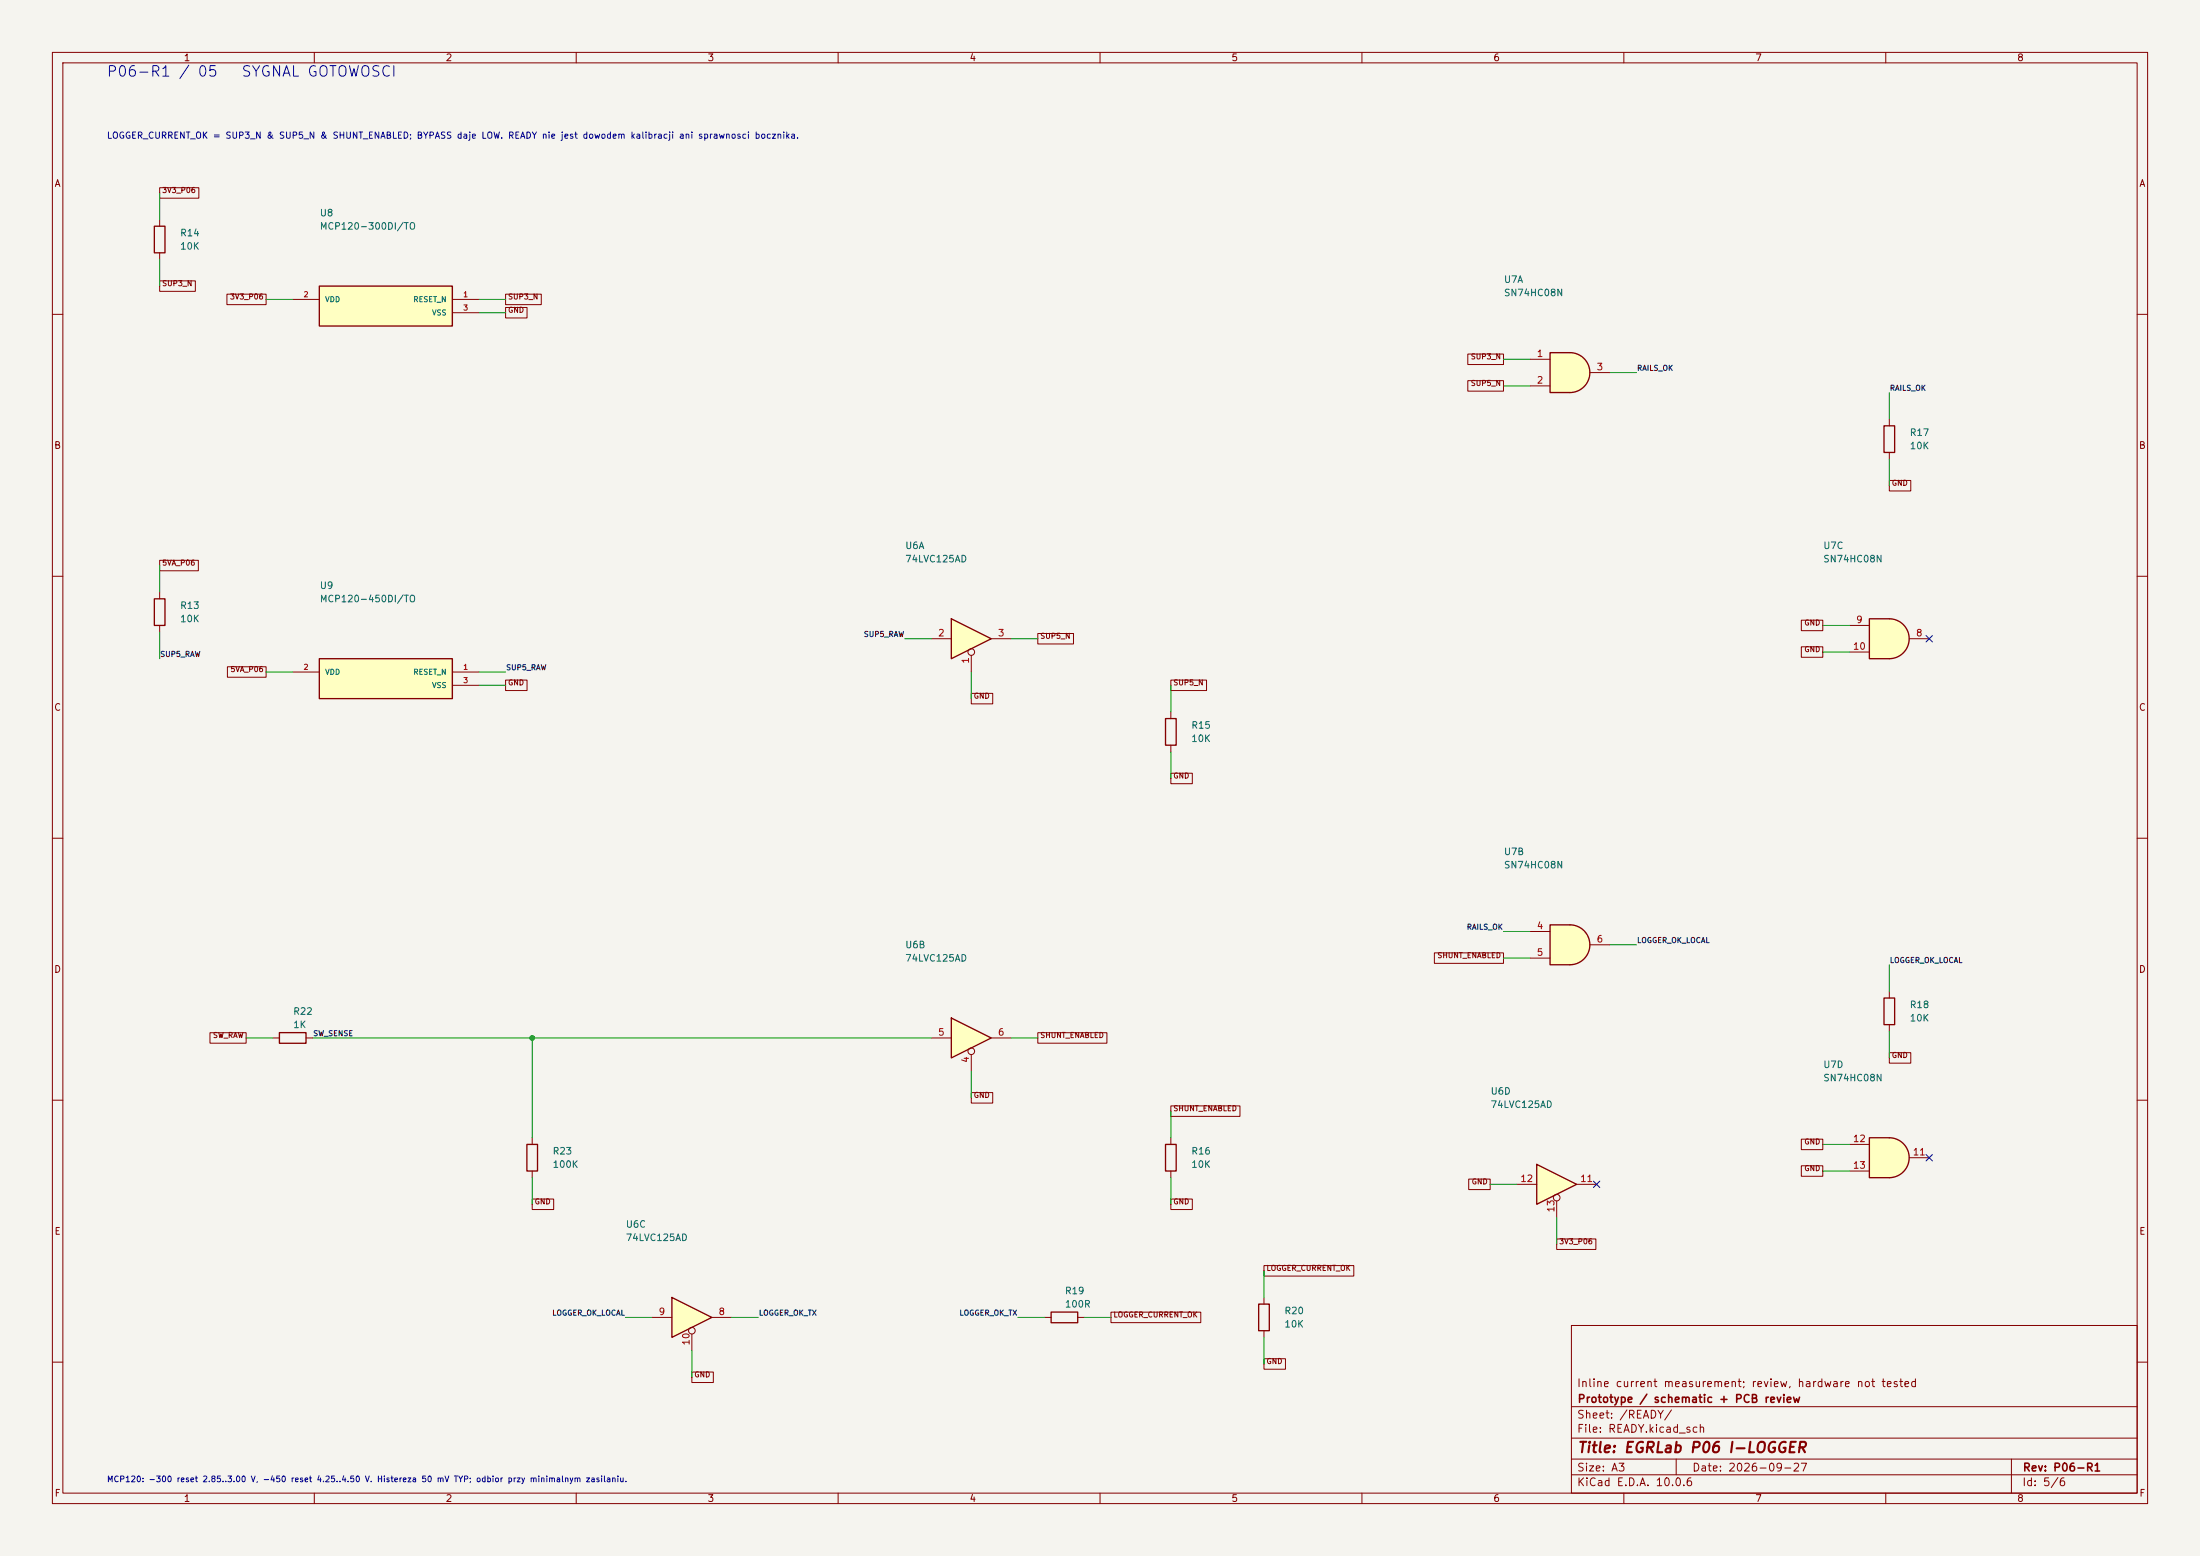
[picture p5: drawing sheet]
(kicad_sch (version 20250114) (generator "eeschema") (paper "A3") (title_block (title "EGRLab P06 I-LOGGER") (date "2026-09-27") (rev "P06-R1") (company "Prototype / schematic + PCB review") (comment 1 "Inline current measurement; review, hardware not tested"))(lib_symbols (symbol "P06:MCP120_D_TO" (pin_names (offset 1.016)) (in_bom yes) (on_board yes) (symbol "MCP120_D_TO_1_1" (rectangle (start -12.7 3.81) (end 12.7 -3.81) (stroke (width .254) (type default)) (fill (type background)))) (symbol "MCP120_D_TO_1_0" (pin power_in line (at -17.78 1.27 0) (length 5.08) (name "VDD" (effects (font (size 1.0 1.0)))) (number "2" (effects (font (size 1 1))))) (pin open_collector line (at 17.78 1.27 180) (length 5.08) (name "RESET_N" (effects (font (size 1.0 1.0)))) (number "1" (effects (font (size 1 1))))) (pin power_in line (at 17.78 -1.27 180) (length 5.08) (name "VSS" (effects (font (size 1.0 1.0)))) (number "3" (effects (font (size 1 1)))))))(symbol "P06:R" (pin_numbers (hide yes)) (pin_names (offset 0)) (exclude_from_sim no) (in_bom yes) (on_board yes) (in_pos_files yes) (duplicate_pin_numbers_are_jumpers no) (symbol "R_0_1" (rectangle (start -1.016 -2.54) (end 1.016 2.54) (stroke (width 0.254) (type default)) (fill (type none)))) (symbol "R_1_1" (pin passive line (at 0 3.81 270) (length 1.27) (name "" (effects (font (size 1.27 1.27)))) (number "1" (effects (font (size 1.27 1.27))))) (pin passive line (at 0 -3.81 90) (length 1.27) (name "" (effects (font (size 1.27 1.27)))) (number "2" (effects (font (size 1.27 1.27)))))) (embedded_fonts no))(symbol "P06:74LVC125AD" (pin_names (offset 1.016)) (exclude_from_sim no) (in_bom yes) (on_board yes) (in_pos_files yes) (duplicate_pin_numbers_are_jumpers no) (symbol "74LVC125AD_1_0" (polyline (pts (xy -3.81 3.81) (xy -3.81 -3.81) (xy 3.81 0) (xy -3.81 3.81)) (stroke (width 0.254) (type default)) (fill (type background))) (pin input inverted (at 0 -6.35 90) (length 4.445) (name "" (effects (font (size 1.27 1.27)))) (number "1" (effects (font (size 1.27 1.27))))) (pin input line (at -7.62 0 0) (length 3.81) (name "" (effects (font (size 1.27 1.27)))) (number "2" (effects (font (size 1.27 1.27))))) (pin tri_state line (at 7.62 0 180) (length 3.81) (name "" (effects (font (size 1.27 1.27)))) (number "3" (effects (font (size 1.27 1.27)))))) (symbol "74LVC125AD_2_0" (polyline (pts (xy -3.81 3.81) (xy -3.81 -3.81) (xy 3.81 0) (xy -3.81 3.81)) (stroke (width 0.254) (type default)) (fill (type background))) (pin input inverted (at 0 -6.35 90) (length 4.445) (name "" (effects (font (size 1.27 1.27)))) (number "4" (effects (font (size 1.27 1.27))))) (pin input line (at -7.62 0 0) (length 3.81) (name "" (effects (font (size 1.27 1.27)))) (number "5" (effects (font (size 1.27 1.27))))) (pin tri_state line (at 7.62 0 180) (length 3.81) (name "" (effects (font (size 1.27 1.27)))) (number "6" (effects (font (size 1.27 1.27)))))) (symbol "74LVC125AD_3_0" (polyline (pts (xy -3.81 3.81) (xy -3.81 -3.81) (xy 3.81 0) (xy -3.81 3.81)) (stroke (width 0.254) (type default)) (fill (type background))) (pin tri_state line (at 7.62 0 180) (length 3.81) (name "" (effects (font (size 1.27 1.27)))) (number "8" (effects (font (size 1.27 1.27))))) (pin input line (at -7.62 0 0) (length 3.81) (name "" (effects (font (size 1.27 1.27)))) (number "9" (effects (font (size 1.27 1.27))))) (pin input inverted (at 0 -6.35 90) (length 4.445) (name "" (effects (font (size 1.27 1.27)))) (number "10" (effects (font (size 1.27 1.27)))))) (symbol "74LVC125AD_4_0" (polyline (pts (xy -3.81 3.81) (xy -3.81 -3.81) (xy 3.81 0) (xy -3.81 3.81)) (stroke (width 0.254) (type default)) (fill (type background))) (pin tri_state line (at 7.62 0 180) (length 3.81) (name "" (effects (font (size 1.27 1.27)))) (number "11" (effects (font (size 1.27 1.27))))) (pin input line (at -7.62 0 0) (length 3.81) (name "" (effects (font (size 1.27 1.27)))) (number "12" (effects (font (size 1.27 1.27))))) (pin input inverted (at 0 -6.35 90) (length 4.445) (name "" (effects (font (size 1.27 1.27)))) (number "13" (effects (font (size 1.27 1.27)))))) (symbol "74LVC125AD_5_0" (pin power_in line (at 0 -12.7 90) (length 5.08) (name "GND" (effects (font (size 1.27 1.27)))) (number "7" (effects (font (size 1.27 1.27))))) (pin power_in line (at 0 12.7 270) (length 5.08) (name "VCC" (effects (font (size 1.27 1.27)))) (number "14" (effects (font (size 1.27 1.27)))))) (symbol "74LVC125AD_5_1" (rectangle (start -5.08 7.62) (end 5.08 -7.62) (stroke (width 0.254) (type default)) (fill (type background)))) (embedded_fonts no))(symbol "P06:SN74HC08N" (body_styles demorgan) (pin_names (offset 1.016)) (exclude_from_sim no) (in_bom yes) (on_board yes) (in_pos_files yes) (duplicate_pin_numbers_are_jumpers no) (symbol "SN74HC08N_1_1" (arc (start 0 3.81) (mid 3.7934 0) (end 0 -3.81) (stroke (width 0.254) (type default)) (fill (type background))) (polyline (pts (xy 0 3.81) (xy -3.81 3.81) (xy -3.81 -3.81) (xy 0 -3.81)) (stroke (width 0.254) (type default)) (fill (type background))) (pin input line (at -7.62 2.54 0) (length 3.81) (name "" (effects (font (size 1.27 1.27)))) (number "1" (effects (font (size 1.27 1.27))))) (pin input line (at -7.62 -2.54 0) (length 3.81) (name "" (effects (font (size 1.27 1.27)))) (number "2" (effects (font (size 1.27 1.27))))) (pin output line (at 7.62 0 180) (length 3.81) (name "" (effects (font (size 1.27 1.27)))) (number "3" (effects (font (size 1.27 1.27)))))) (symbol "SN74HC08N_1_2" (arc (start -3.81 3.81) (mid -2.589 0) (end -3.81 -3.81) (stroke (width 0.254) (type default)) (fill (type none))) (polyline (pts (xy -3.81 3.81) (xy -0.635 3.81)) (stroke (width 0.254) (type default)) (fill (type background))) (polyline (pts (xy -3.81 -3.81) (xy -0.635 -3.81)) (stroke (width 0.254) (type default)) (fill (type background))) (arc (start 3.81 0) (mid 2.1855 -2.584) (end -0.6096 -3.81) (stroke (width 0.254) (type default)) (fill (type background))) (arc (start -0.6096 3.81) (mid 2.1928 2.5924) (end 3.81 0) (stroke (width 0.254) (type default)) (fill (type background))) (polyline (pts (xy -0.635 3.81) (xy -3.81 3.81) (xy -3.81 3.81) (xy -3.556 3.4036) (xy -3.0226 2.2606) (xy -2.6924 1.0414) (xy -2.6162 -0.254) (xy -2.7686 -1.4986) (xy -3.175 -2.7178) (xy -3.81 -3.81) (xy -3.81 -3.81) (xy -0.635 -3.81)) (stroke (width -25.4) (type default)) (fill (type background))) (pin input inverted (at -7.62 2.54 0) (length 4.318) (name "" (effects (font (size 1.27 1.27)))) (number "1" (effects (font (size 1.27 1.27))))) (pin input inverted (at -7.62 -2.54 0) (length 4.318) (name "" (effects (font (size 1.27 1.27)))) (number "2" (effects (font (size 1.27 1.27))))) (pin output inverted (at 7.62 0 180) (length 3.81) (name "" (effects (font (size 1.27 1.27)))) (number "3" (effects (font (size 1.27 1.27)))))) (symbol "SN74HC08N_2_1" (arc (start 0 3.81) (mid 3.7934 0) (end 0 -3.81) (stroke (width 0.254) (type default)) (fill (type background))) (polyline (pts (xy 0 3.81) (xy -3.81 3.81) (xy -3.81 -3.81) (xy 0 -3.81)) (stroke (width 0.254) (type default)) (fill (type background))) (pin input line (at -7.62 2.54 0) (length 3.81) (name "" (effects (font (size 1.27 1.27)))) (number "4" (effects (font (size 1.27 1.27))))) (pin input line (at -7.62 -2.54 0) (length 3.81) (name "" (effects (font (size 1.27 1.27)))) (number "5" (effects (font (size 1.27 1.27))))) (pin output line (at 7.62 0 180) (length 3.81) (name "" (effects (font (size 1.27 1.27)))) (number "6" (effects (font (size 1.27 1.27)))))) (symbol "SN74HC08N_2_2" (arc (start -3.81 3.81) (mid -2.589 0) (end -3.81 -3.81) (stroke (width 0.254) (type default)) (fill (type none))) (polyline (pts (xy -3.81 3.81) (xy -0.635 3.81)) (stroke (width 0.254) (type default)) (fill (type background))) (polyline (pts (xy -3.81 -3.81) (xy -0.635 -3.81)) (stroke (width 0.254) (type default)) (fill (type background))) (arc (start 3.81 0) (mid 2.1855 -2.584) (end -0.6096 -3.81) (stroke (width 0.254) (type default)) (fill (type background))) (arc (start -0.6096 3.81) (mid 2.1928 2.5924) (end 3.81 0) (stroke (width 0.254) (type default)) (fill (type background))) (polyline (pts (xy -0.635 3.81) (xy -3.81 3.81) (xy -3.81 3.81) (xy -3.556 3.4036) (xy -3.0226 2.2606) (xy -2.6924 1.0414) (xy -2.6162 -0.254) (xy -2.7686 -1.4986) (xy -3.175 -2.7178) (xy -3.81 -3.81) (xy -3.81 -3.81) (xy -0.635 -3.81)) (stroke (width -25.4) (type default)) (fill (type background))) (pin input inverted (at -7.62 2.54 0) (length 4.318) (name "" (effects (font (size 1.27 1.27)))) (number "4" (effects (font (size 1.27 1.27))))) (pin input inverted (at -7.62 -2.54 0) (length 4.318) (name "" (effects (font (size 1.27 1.27)))) (number "5" (effects (font (size 1.27 1.27))))) (pin output inverted (at 7.62 0 180) (length 3.81) (name "" (effects (font (size 1.27 1.27)))) (number "6" (effects (font (size 1.27 1.27)))))) (symbol "SN74HC08N_3_1" (arc (start 0 3.81) (mid 3.7934 0) (end 0 -3.81) (stroke (width 0.254) (type default)) (fill (type background))) (polyline (pts (xy 0 3.81) (xy -3.81 3.81) (xy -3.81 -3.81) (xy 0 -3.81)) (stroke (width 0.254) (type default)) (fill (type background))) (pin output line (at 7.62 0 180) (length 3.81) (name "" (effects (font (size 1.27 1.27)))) (number "8" (effects (font (size 1.27 1.27))))) (pin input line (at -7.62 2.54 0) (length 3.81) (name "" (effects (font (size 1.27 1.27)))) (number "9" (effects (font (size 1.27 1.27))))) (pin input line (at -7.62 -2.54 0) (length 3.81) (name "" (effects (font (size 1.27 1.27)))) (number "10" (effects (font (size 1.27 1.27)))))) (symbol "SN74HC08N_3_2" (arc (start -3.81 3.81) (mid -2.589 0) (end -3.81 -3.81) (stroke (width 0.254) (type default)) (fill (type none))) (polyline (pts (xy -3.81 3.81) (xy -0.635 3.81)) (stroke (width 0.254) (type default)) (fill (type background))) (polyline (pts (xy -3.81 -3.81) (xy -0.635 -3.81)) (stroke (width 0.254) (type default)) (fill (type background))) (arc (start 3.81 0) (mid 2.1855 -2.584) (end -0.6096 -3.81) (stroke (width 0.254) (type default)) (fill (type background))) (arc (start -0.6096 3.81) (mid 2.1928 2.5924) (end 3.81 0) (stroke (width 0.254) (type default)) (fill (type background))) (polyline (pts (xy -0.635 3.81) (xy -3.81 3.81) (xy -3.81 3.81) (xy -3.556 3.4036) (xy -3.0226 2.2606) (xy -2.6924 1.0414) (xy -2.6162 -0.254) (xy -2.7686 -1.4986) (xy -3.175 -2.7178) (xy -3.81 -3.81) (xy -3.81 -3.81) (xy -0.635 -3.81)) (stroke (width -25.4) (type default)) (fill (type background))) (pin output inverted (at 7.62 0 180) (length 3.81) (name "" (effects (font (size 1.27 1.27)))) (number "8" (effects (font (size 1.27 1.27))))) (pin input inverted (at -7.62 2.54 0) (length 4.318) (name "" (effects (font (size 1.27 1.27)))) (number "9" (effects (font (size 1.27 1.27))))) (pin input inverted (at -7.62 -2.54 0) (length 4.318) (name "" (effects (font (size 1.27 1.27)))) (number "10" (effects (font (size 1.27 1.27)))))) (symbol "SN74HC08N_4_1" (arc (start 0 3.81) (mid 3.7934 0) (end 0 -3.81) (stroke (width 0.254) (type default)) (fill (type background))) (polyline (pts (xy 0 3.81) (xy -3.81 3.81) (xy -3.81 -3.81) (xy 0 -3.81)) (stroke (width 0.254) (type default)) (fill (type background))) (pin output line (at 7.62 0 180) (length 3.81) (name "" (effects (font (size 1.27 1.27)))) (number "11" (effects (font (size 1.27 1.27))))) (pin input line (at -7.62 2.54 0) (length 3.81) (name "" (effects (font (size 1.27 1.27)))) (number "12" (effects (font (size 1.27 1.27))))) (pin input line (at -7.62 -2.54 0) (length 3.81) (name "" (effects (font (size 1.27 1.27)))) (number "13" (effects (font (size 1.27 1.27)))))) (symbol "SN74HC08N_4_2" (arc (start -3.81 3.81) (mid -2.589 0) (end -3.81 -3.81) (stroke (width 0.254) (type default)) (fill (type none))) (polyline (pts (xy -3.81 3.81) (xy -0.635 3.81)) (stroke (width 0.254) (type default)) (fill (type background))) (polyline (pts (xy -3.81 -3.81) (xy -0.635 -3.81)) (stroke (width 0.254) (type default)) (fill (type background))) (arc (start 3.81 0) (mid 2.1855 -2.584) (end -0.6096 -3.81) (stroke (width 0.254) (type default)) (fill (type background))) (arc (start -0.6096 3.81) (mid 2.1928 2.5924) (end 3.81 0) (stroke (width 0.254) (type default)) (fill (type background))) (polyline (pts (xy -0.635 3.81) (xy -3.81 3.81) (xy -3.81 3.81) (xy -3.556 3.4036) (xy -3.0226 2.2606) (xy -2.6924 1.0414) (xy -2.6162 -0.254) (xy -2.7686 -1.4986) (xy -3.175 -2.7178) (xy -3.81 -3.81) (xy -3.81 -3.81) (xy -0.635 -3.81)) (stroke (width -25.4) (type default)) (fill (type background))) (pin output inverted (at 7.62 0 180) (length 3.81) (name "" (effects (font (size 1.27 1.27)))) (number "11" (effects (font (size 1.27 1.27))))) (pin input inverted (at -7.62 2.54 0) (length 4.318) (name "" (effects (font (size 1.27 1.27)))) (number "12" (effects (font (size 1.27 1.27))))) (pin input inverted (at -7.62 -2.54 0) (length 4.318) (name "" (effects (font (size 1.27 1.27)))) (number "13" (effects (font (size 1.27 1.27)))))) (symbol "SN74HC08N_5_0" (pin power_in line (at 0 -12.7 90) (length 5.08) (name "GND" (effects (font (size 1.27 1.27)))) (number "7" (effects (font (size 1.27 1.27))))) (pin power_in line (at 0 12.7 270) (length 5.08) (name "VCC" (effects (font (size 1.27 1.27)))) (number "14" (effects (font (size 1.27 1.27)))))) (symbol "SN74HC08N_5_1" (rectangle (start -5.08 7.62) (end 5.08 -7.62) (stroke (width 0.254) (type default)) (fill (type background)))) (embedded_fonts no)))(symbol (lib_id "P06:MCP120_D_TO") (at 73.66 58.42 0) (unit 1) (in_bom yes) (on_board yes) (dnp no) (property "Reference" "U8" (at 60.96 40.64 0) (effects (font (size 1.27 1.27)) (justify left))) (property "Value" "MCP120-300DI/TO" (at 60.96 43.18 0) (effects (font (size 1.27 1.27)) (justify left)))(property "Footprint" "Package_TO_SOT_THT:TO-92_Inline_Wide" (at 73.66 58.42 0) (effects (font (size 1 1)) hide))(property "MPN" "MCP120-300DI/TO" (at 73.66 58.42 0) (effects (font (size 1 1)) hide))(property "BaselineRef" "U44" (at 73.66 58.42 0) (effects (font (size 1 1)) hide))(property "Datasheet" "https://ww1.microchip.com/downloads/en/DeviceDoc/11184d.pdf" (at 73.66 58.42 0) (effects (font (size 1 1)) hide))(pin "2")(pin "1")(pin "3"))(symbol (lib_id "P06:R") (at 30.48 45.72 0) (unit 1) (in_bom yes) (on_board yes) (dnp no) (property "Reference" "R14" (at 34.29 44.449999999999996 0) (effects (font (size 1.27 1.27)) (justify left))) (property "Value" "10K" (at 34.29 46.989999999999995 0) (effects (font (size 1.27 1.27)) (justify left)))(property "Footprint" "Resistor_THT:R_Axial_DIN0207_L6.3mm_D2.5mm_P10.16mm_Horizontal" (at 30.48 45.72 0) (effects (font (size 1 1)) hide))(property "MPN" "Metal film 10K 1% 0.25W" (at 30.48 45.72 0) (effects (font (size 1 1)) hide))(property "BaselineRef" "R35" (at 30.48 45.72 0) (effects (font (size 1 1)) hide))(property "Datasheet" "" (at 30.48 45.72 0) (effects (font (size 1 1)) hide))(pin "1")(pin "2"))(symbol (lib_id "P06:MCP120_D_TO") (at 73.66 129.54 0) (unit 1) (in_bom yes) (on_board yes) (dnp no) (property "Reference" "U9" (at 60.96 111.76 0) (effects (font (size 1.27 1.27)) (justify left))) (property "Value" "MCP120-450DI/TO" (at 60.96 114.30000000000001 0) (effects (font (size 1.27 1.27)) (justify left)))(property "Footprint" "Package_TO_SOT_THT:TO-92_Inline_Wide" (at 73.66 129.54 0) (effects (font (size 1 1)) hide))(property "MPN" "MCP120-450DI/TO" (at 73.66 129.54 0) (effects (font (size 1 1)) hide))(property "BaselineRef" "U45" (at 73.66 129.54 0) (effects (font (size 1 1)) hide))(property "Datasheet" "https://ww1.microchip.com/downloads/en/DeviceDoc/11184d.pdf" (at 73.66 129.54 0) (effects (font (size 1 1)) hide))(pin "2")(pin "1")(pin "3"))(symbol (lib_id "P06:R") (at 30.48 116.84 0) (unit 1) (in_bom yes) (on_board yes) (dnp no) (property "Reference" "R13" (at 34.29 115.57000000000001 0) (effects (font (size 1.27 1.27)) (justify left))) (property "Value" "10K" (at 34.29 118.11000000000001 0) (effects (font (size 1.27 1.27)) (justify left)))(property "Footprint" "Resistor_THT:R_Axial_DIN0207_L6.3mm_D2.5mm_P10.16mm_Horizontal" (at 30.48 116.84 0) (effects (font (size 1 1)) hide))(property "MPN" "Metal film 10K 1% 0.25W" (at 30.48 116.84 0) (effects (font (size 1 1)) hide))(property "BaselineRef" "R34" (at 30.48 116.84 0) (effects (font (size 1 1)) hide))(property "Datasheet" "" (at 30.48 116.84 0) (effects (font (size 1 1)) hide))(pin "1")(pin "2"))(symbol (lib_id "P06:74LVC125AD") (at 185.42 121.92 0) (unit 1) (in_bom yes) (on_board yes) (dnp no) (property "Reference" "U6" (at 172.72 104.14 0) (effects (font (size 1.27 1.27)) (justify left))) (property "Value" "74LVC125AD" (at 172.72 106.68 0) (effects (font (size 1.27 1.27)) (justify left)))(property "Footprint" "Package_SO:SOIC-14_3.9x8.7mm_P1.27mm" (at 185.42 121.92 0) (effects (font (size 1 1)) hide))(property "MPN" "74LVC125AD,118 (Nexperia)" (at 185.42 121.92 0) (effects (font (size 1 1)) hide))(property "BaselineRef" "U46" (at 185.42 121.92 0) (effects (font (size 1 1)) hide))(property "Datasheet" "https://assets.nexperia.com/documents/data-sheet/74LVC125A.pdf" (at 185.42 121.92 0) (effects (font (size 1 1)) hide))(pin "1")(pin "2")(pin "3"))(symbol (lib_id "P06:R") (at 223.52 139.7 0) (unit 1) (in_bom yes) (on_board yes) (dnp no) (property "Reference" "R15" (at 227.33 138.42999999999998 0) (effects (font (size 1.27 1.27)) (justify left))) (property "Value" "10K" (at 227.33 140.96999999999997 0) (effects (font (size 1.27 1.27)) (justify left)))(property "Footprint" "Resistor_THT:R_Axial_DIN0207_L6.3mm_D2.5mm_P10.16mm_Horizontal" (at 223.52 139.7 0) (effects (font (size 1 1)) hide))(property "MPN" "Metal film 10K 1% 0.25W" (at 223.52 139.7 0) (effects (font (size 1 1)) hide))(property "BaselineRef" "ADD_SUP5_PD" (at 223.52 139.7 0) (effects (font (size 1 1)) hide))(property "Datasheet" "" (at 223.52 139.7 0) (effects (font (size 1 1)) hide))(pin "1")(pin "2"))(symbol (lib_id "P06:SN74HC08N") (at 299.72 71.12 0) (unit 1) (in_bom yes) (on_board yes) (dnp no) (property "Reference" "U7" (at 287.02 53.34 0) (effects (font (size 1.27 1.27)) (justify left))) (property "Value" "SN74HC08N" (at 287.02 55.88 0) (effects (font (size 1.27 1.27)) (justify left)))(property "Footprint" "Package_DIP:DIP-14_W7.62mm" (at 299.72 71.12 0) (effects (font (size 1 1)) hide))(property "MPN" "SN74HC08N" (at 299.72 71.12 0) (effects (font (size 1 1)) hide))(property "BaselineRef" "U41" (at 299.72 71.12 0) (effects (font (size 1 1)) hide))(property "Datasheet" "https://www.ti.com/lit/ds/symlink/sn74hc08.pdf" (at 299.72 71.12 0) (effects (font (size 1 1)) hide))(pin "1")(pin "2")(pin "3"))(symbol (lib_id "P06:R") (at 360.68 83.82 0) (unit 1) (in_bom yes) (on_board yes) (dnp no) (property "Reference" "R17" (at 364.49 82.55 0) (effects (font (size 1.27 1.27)) (justify left))) (property "Value" "10K" (at 364.49 85.09 0) (effects (font (size 1.27 1.27)) (justify left)))(property "Footprint" "Resistor_THT:R_Axial_DIN0207_L6.3mm_D2.5mm_P10.16mm_Horizontal" (at 360.68 83.82 0) (effects (font (size 1 1)) hide))(property "MPN" "Metal film 10K 1% 0.25W" (at 360.68 83.82 0) (effects (font (size 1 1)) hide))(property "BaselineRef" "R33" (at 360.68 83.82 0) (effects (font (size 1 1)) hide))(property "Datasheet" "" (at 360.68 83.82 0) (effects (font (size 1 1)) hide))(pin "1")(pin "2"))(symbol (lib_id "P06:R") (at 55.88 198.12 90) (unit 1) (in_bom yes) (on_board yes) (dnp no) (property "Reference" "R22" (at 55.88 193.04 90) (effects (font (size 1.27 1.27)) (justify right))) (property "Value" "1K" (at 55.88 195.57999999999998 90) (effects (font (size 1.27 1.27)) (justify right)))(property "Footprint" "Resistor_THT:R_Axial_DIN0207_L6.3mm_D2.5mm_P10.16mm_Horizontal" (at 55.88 198.12 0) (effects (font (size 1 1)) hide))(property "MPN" "Metal film 1K 1% 0.25W" (at 55.88 198.12 0) (effects (font (size 1 1)) hide))(property "BaselineRef" "ADD_CONTACT_SER" (at 55.88 198.12 0) (effects (font (size 1 1)) hide))(property "Datasheet" "" (at 55.88 198.12 0) (effects (font (size 1 1)) hide))(pin "1")(pin "2"))(symbol (lib_id "P06:R") (at 101.6 220.98 0) (unit 1) (in_bom yes) (on_board yes) (dnp no) (property "Reference" "R23" (at 105.41 219.70999999999998 0) (effects (font (size 1.27 1.27)) (justify left))) (property "Value" "100K" (at 105.41 222.24999999999997 0) (effects (font (size 1.27 1.27)) (justify left)))(property "Footprint" "Resistor_THT:R_Axial_DIN0207_L6.3mm_D2.5mm_P10.16mm_Horizontal" (at 101.6 220.98 0) (effects (font (size 1 1)) hide))(property "MPN" "Metal film 100K 1% 0.25W" (at 101.6 220.98 0) (effects (font (size 1 1)) hide))(property "BaselineRef" "ADD_CONTACT_PD" (at 101.6 220.98 0) (effects (font (size 1 1)) hide))(property "Datasheet" "" (at 101.6 220.98 0) (effects (font (size 1 1)) hide))(pin "1")(pin "2"))(symbol (lib_id "P06:74LVC125AD") (at 185.42 198.12 0) (unit 2) (in_bom yes) (on_board yes) (dnp no) (property "Reference" "U6" (at 172.72 180.34 0) (effects (font (size 1.27 1.27)) (justify left))) (property "Value" "74LVC125AD" (at 172.72 182.88 0) (effects (font (size 1.27 1.27)) (justify left)))(property "Footprint" "Package_SO:SOIC-14_3.9x8.7mm_P1.27mm" (at 185.42 198.12 0) (effects (font (size 1 1)) hide))(property "MPN" "74LVC125AD,118 (Nexperia)" (at 185.42 198.12 0) (effects (font (size 1 1)) hide))(property "BaselineRef" "U46" (at 185.42 198.12 0) (effects (font (size 1 1)) hide))(property "Datasheet" "https://assets.nexperia.com/documents/data-sheet/74LVC125A.pdf" (at 185.42 198.12 0) (effects (font (size 1 1)) hide))(pin "4")(pin "5")(pin "6"))(symbol (lib_id "P06:R") (at 223.52 220.98 0) (unit 1) (in_bom yes) (on_board yes) (dnp no) (property "Reference" "R16" (at 227.33 219.70999999999998 0) (effects (font (size 1.27 1.27)) (justify left))) (property "Value" "10K" (at 227.33 222.24999999999997 0) (effects (font (size 1.27 1.27)) (justify left)))(property "Footprint" "Resistor_THT:R_Axial_DIN0207_L6.3mm_D2.5mm_P10.16mm_Horizontal" (at 223.52 220.98 0) (effects (font (size 1 1)) hide))(property "MPN" "Metal film 10K 1% 0.25W" (at 223.52 220.98 0) (effects (font (size 1 1)) hide))(property "BaselineRef" "R30" (at 223.52 220.98 0) (effects (font (size 1 1)) hide))(property "Datasheet" "" (at 223.52 220.98 0) (effects (font (size 1 1)) hide))(pin "1")(pin "2"))(wire (pts (xy 101.6 217.17) (xy 101.6 198.12)) (stroke (width 0) (type default)))(wire (pts (xy 59.69 198.12) (xy 101.6 198.12)) (stroke (width 0) (type default)))(wire (pts (xy 101.6 198.12) (xy 177.8 198.12)) (stroke (width 0) (type default)))(label "SW_SENSE"  (at 59.69 198.12 0) (effects (font (size 1 1)) (justify left bottom)))(symbol (lib_id "P06:SN74HC08N") (at 299.72 180.34 0) (unit 2) (in_bom yes) (on_board yes) (dnp no) (property "Reference" "U7" (at 287.02 162.56 0) (effects (font (size 1.27 1.27)) (justify left))) (property "Value" "SN74HC08N" (at 287.02 165.1 0) (effects (font (size 1.27 1.27)) (justify left)))(property "Footprint" "Package_DIP:DIP-14_W7.62mm" (at 299.72 180.34 0) (effects (font (size 1 1)) hide))(property "MPN" "SN74HC08N" (at 299.72 180.34 0) (effects (font (size 1 1)) hide))(property "BaselineRef" "U41" (at 299.72 180.34 0) (effects (font (size 1 1)) hide))(property "Datasheet" "https://www.ti.com/lit/ds/symlink/sn74hc08.pdf" (at 299.72 180.34 0) (effects (font (size 1 1)) hide))(pin "4")(pin "5")(pin "6"))(symbol (lib_id "P06:R") (at 360.68 193.04 0) (unit 1) (in_bom yes) (on_board yes) (dnp no) (property "Reference" "R18" (at 364.49 191.76999999999998 0) (effects (font (size 1.27 1.27)) (justify left))) (property "Value" "10K" (at 364.49 194.30999999999997 0) (effects (font (size 1.27 1.27)) (justify left)))(property "Footprint" "Resistor_THT:R_Axial_DIN0207_L6.3mm_D2.5mm_P10.16mm_Horizontal" (at 360.68 193.04 0) (effects (font (size 1 1)) hide))(property "MPN" "Metal film 10K 1% 0.25W" (at 360.68 193.04 0) (effects (font (size 1 1)) hide))(property "BaselineRef" "ADD_READY_PD" (at 360.68 193.04 0) (effects (font (size 1 1)) hide))(property "Datasheet" "" (at 360.68 193.04 0) (effects (font (size 1 1)) hide))(pin "1")(pin "2"))(symbol (lib_id "P06:74LVC125AD") (at 132.08 251.46 0) (unit 3) (in_bom yes) (on_board yes) (dnp no) (property "Reference" "U6" (at 119.38 233.68 0) (effects (font (size 1.27 1.27)) (justify left))) (property "Value" "74LVC125AD" (at 119.38 236.22 0) (effects (font (size 1.27 1.27)) (justify left)))(property "Footprint" "Package_SO:SOIC-14_3.9x8.7mm_P1.27mm" (at 132.08 251.46 0) (effects (font (size 1 1)) hide))(property "MPN" "74LVC125AD,118 (Nexperia)" (at 132.08 251.46 0) (effects (font (size 1 1)) hide))(property "BaselineRef" "U46" (at 132.08 251.46 0) (effects (font (size 1 1)) hide))(property "Datasheet" "https://assets.nexperia.com/documents/data-sheet/74LVC125A.pdf" (at 132.08 251.46 0) (effects (font (size 1 1)) hide))(pin "8")(pin "9")(pin "10"))(symbol (lib_id "P06:R") (at 203.2 251.46 90) (unit 1) (in_bom yes) (on_board yes) (dnp no) (property "Reference" "R19" (at 203.2 246.38 90) (effects (font (size 1.27 1.27)) (justify right))) (property "Value" "100R" (at 203.2 248.92 90) (effects (font (size 1.27 1.27)) (justify right)))(property "Footprint" "Resistor_THT:R_Axial_DIN0207_L6.3mm_D2.5mm_P10.16mm_Horizontal" (at 203.2 251.46 0) (effects (font (size 1 1)) hide))(property "MPN" "Metal film 100R 1% 0.25W" (at 203.2 251.46 0) (effects (font (size 1 1)) hide))(property "BaselineRef" "ADD_READY_SER" (at 203.2 251.46 0) (effects (font (size 1 1)) hide))(property "Datasheet" "" (at 203.2 251.46 0) (effects (font (size 1 1)) hide))(pin "1")(pin "2"))(symbol (lib_id "P06:R") (at 241.3 251.46 0) (unit 1) (in_bom yes) (on_board yes) (dnp no) (property "Reference" "R20" (at 245.11 250.19 0) (effects (font (size 1.27 1.27)) (justify left))) (property "Value" "10K" (at 245.11 252.73 0) (effects (font (size 1.27 1.27)) (justify left)))(property "Footprint" "Resistor_THT:R_Axial_DIN0207_L6.3mm_D2.5mm_P10.16mm_Horizontal" (at 241.3 251.46 0) (effects (font (size 1 1)) hide))(property "MPN" "Metal film 10K 1% 0.25W" (at 241.3 251.46 0) (effects (font (size 1 1)) hide))(property "BaselineRef" "ADD_READY_EXT_PD" (at 241.3 251.46 0) (effects (font (size 1 1)) hide))(property "Datasheet" "" (at 241.3 251.46 0) (effects (font (size 1 1)) hide))(pin "1")(pin "2"))(symbol (lib_id "P06:74LVC125AD") (at 297.18 226.06 0) (unit 4) (in_bom yes) (on_board yes) (dnp no) (property "Reference" "U6" (at 284.48 208.28 0) (effects (font (size 1.27 1.27)) (justify left))) (property "Value" "74LVC125AD" (at 284.48 210.82 0) (effects (font (size 1.27 1.27)) (justify left)))(property "Footprint" "Package_SO:SOIC-14_3.9x8.7mm_P1.27mm" (at 297.18 226.06 0) (effects (font (size 1 1)) hide))(property "MPN" "74LVC125AD,118 (Nexperia)" (at 297.18 226.06 0) (effects (font (size 1 1)) hide))(property "BaselineRef" "U46" (at 297.18 226.06 0) (effects (font (size 1 1)) hide))(property "Datasheet" "https://assets.nexperia.com/documents/data-sheet/74LVC125A.pdf" (at 297.18 226.06 0) (effects (font (size 1 1)) hide))(pin "11")(pin "12")(pin "13"))(symbol (lib_id "P06:SN74HC08N") (at 360.68 121.92 0) (unit 3) (in_bom yes) (on_board yes) (dnp no) (property "Reference" "U7" (at 347.98 104.14 0) (effects (font (size 1.27 1.27)) (justify left))) (property "Value" "SN74HC08N" (at 347.98 106.68 0) (effects (font (size 1.27 1.27)) (justify left)))(property "Footprint" "Package_DIP:DIP-14_W7.62mm" (at 360.68 121.92 0) (effects (font (size 1 1)) hide))(property "MPN" "SN74HC08N" (at 360.68 121.92 0) (effects (font (size 1 1)) hide))(property "BaselineRef" "U41" (at 360.68 121.92 0) (effects (font (size 1 1)) hide))(property "Datasheet" "https://www.ti.com/lit/ds/symlink/sn74hc08.pdf" (at 360.68 121.92 0) (effects (font (size 1 1)) hide))(pin "8")(pin "9")(pin "10"))(symbol (lib_id "P06:SN74HC08N") (at 360.68 220.98 0) (unit 4) (in_bom yes) (on_board yes) (dnp no) (property "Reference" "U7" (at 347.98 203.2 0) (effects (font (size 1.27 1.27)) (justify left))) (property "Value" "SN74HC08N" (at 347.98 205.73999999999998 0) (effects (font (size 1.27 1.27)) (justify left)))(property "Footprint" "Package_DIP:DIP-14_W7.62mm" (at 360.68 220.98 0) (effects (font (size 1 1)) hide))(property "MPN" "SN74HC08N" (at 360.68 220.98 0) (effects (font (size 1 1)) hide))(property "BaselineRef" "U41" (at 360.68 220.98 0) (effects (font (size 1 1)) hide))(property "Datasheet" "https://www.ti.com/lit/ds/symlink/sn74hc08.pdf" (at 360.68 220.98 0) (effects (font (size 1 1)) hide))(pin "11")(pin "12")(pin "13"))(text "LOGGER_CURRENT_OK = SUP3_N & SUP5_N & SHUNT_ENABLED; BYPASS daje LOW. READY nie jest dowodem kalibracji ani sprawnosci bocznika." (at 20.32 25.4 0) (effects (font (size 1.2 1.2)) (justify left top)))(text "MCP120: -300 reset 2.85..3.00 V, -450 reset 4.25..4.50 V. Histereza 50 mV TYP; odbior przy minimalnym zasilaniu." (at 20.32 281.94 0) (effects (font (size 1.1 1.1)) (justify left top)))(text "P06-R1 / 05   SYGNAL GOTOWOSCI" (at 20.32 12.7 0) (effects (font (size 2 2)) (justify left top)))(wire (pts (xy 55.88 57.15) (xy 50.8 57.15)) (stroke (width 0) (type default)))(global_label "3V3_P06" (shape passive) (at 50.8 57.15 0) (effects (font (size 1 1)) (justify right bottom)))(wire (pts (xy 91.44 57.15) (xy 96.52 57.15)) (stroke (width 0) (type default)))(global_label "SUP3_N" (shape passive) (at 96.52 57.15 0) (effects (font (size 1 1)) (justify left bottom)))(wire (pts (xy 91.44 59.69) (xy 96.52 59.69)) (stroke (width 0) (type default)))(global_label "GND" (shape passive) (at 96.52 59.69 0) (effects (font (size 1 1)) (justify left bottom)))(wire (pts (xy 30.48 41.91) (xy 30.48 36.83)) (stroke (width 0) (type default)))(global_label "3V3_P06" (shape passive) (at 30.48 36.83 0) (effects (font (size 1 1)) (justify left bottom)))(wire (pts (xy 30.48 49.53) (xy 30.48 54.61)) (stroke (width 0) (type default)))(global_label "SUP3_N" (shape passive) (at 30.48 54.61 0) (effects (font (size 1 1)) (justify left bottom)))(wire (pts (xy 55.88 128.27) (xy 50.8 128.27)) (stroke (width 0) (type default)))(global_label "5VA_P06" (shape passive) (at 50.8 128.27 0) (effects (font (size 1 1)) (justify right bottom)))(wire (pts (xy 91.44 128.27) (xy 96.52 128.27)) (stroke (width 0) (type default)))(label "SUP5_RAW"  (at 96.52 128.27 0) (effects (font (size 1 1)) (justify left bottom)))(wire (pts (xy 91.44 130.81) (xy 96.52 130.81)) (stroke (width 0) (type default)))(global_label "GND" (shape passive) (at 96.52 130.81 0) (effects (font (size 1 1)) (justify left bottom)))(wire (pts (xy 30.48 113.03) (xy 30.48 107.95)) (stroke (width 0) (type default)))(global_label "5VA_P06" (shape passive) (at 30.48 107.95 0) (effects (font (size 1 1)) (justify left bottom)))(wire (pts (xy 30.48 120.65) (xy 30.48 125.73)) (stroke (width 0) (type default)))(label "SUP5_RAW"  (at 30.48 125.73 0) (effects (font (size 1 1)) (justify left bottom)))(wire (pts (xy 185.42 128.27) (xy 185.42 133.35)) (stroke (width 0) (type default)))(global_label "GND" (shape passive) (at 185.42 133.35 0) (effects (font (size 1 1)) (justify left bottom)))(wire (pts (xy 177.8 121.92) (xy 172.72 121.92)) (stroke (width 0) (type default)))(label "SUP5_RAW"  (at 172.72 121.92 0) (effects (font (size 1 1)) (justify right bottom)))(wire (pts (xy 193.04 121.92) (xy 198.12 121.92)) (stroke (width 0) (type default)))(global_label "SUP5_N" (shape passive) (at 198.12 121.92 0) (effects (font (size 1 1)) (justify left bottom)))(wire (pts (xy 223.52 135.89) (xy 223.52 130.81)) (stroke (width 0) (type default)))(global_label "SUP5_N" (shape passive) (at 223.52 130.81 0) (effects (font (size 1 1)) (justify left bottom)))(wire (pts (xy 223.52 143.51) (xy 223.52 148.59)) (stroke (width 0) (type default)))(global_label "GND" (shape passive) (at 223.52 148.59 0) (effects (font (size 1 1)) (justify left bottom)))(wire (pts (xy 292.1 68.58) (xy 287.02 68.58)) (stroke (width 0) (type default)))(global_label "SUP3_N" (shape passive) (at 287.02 68.58 0) (effects (font (size 1 1)) (justify right bottom)))(wire (pts (xy 292.1 73.66) (xy 287.02 73.66)) (stroke (width 0) (type default)))(global_label "SUP5_N" (shape passive) (at 287.02 73.66 0) (effects (font (size 1 1)) (justify right bottom)))(wire (pts (xy 307.34 71.12) (xy 312.42 71.12)) (stroke (width 0) (type default)))(label "RAILS_OK"  (at 312.42 71.12 0) (effects (font (size 1 1)) (justify left bottom)))(wire (pts (xy 360.68 80.01) (xy 360.68 74.93)) (stroke (width 0) (type default)))(label "RAILS_OK"  (at 360.68 74.93 0) (effects (font (size 1 1)) (justify left bottom)))(wire (pts (xy 360.68 87.63) (xy 360.68 92.71)) (stroke (width 0) (type default)))(global_label "GND" (shape passive) (at 360.68 92.71 0) (effects (font (size 1 1)) (justify left bottom)))(wire (pts (xy 52.07 198.12) (xy 46.99 198.12)) (stroke (width 0) (type default)))(global_label "SW_RAW" (shape passive) (at 46.99 198.12 0) (effects (font (size 1 1)) (justify right bottom)))(wire (pts (xy 101.6 224.79) (xy 101.6 229.87)) (stroke (width 0) (type default)))(global_label "GND" (shape passive) (at 101.6 229.87 0) (effects (font (size 1 1)) (justify left bottom)))(wire (pts (xy 185.42 204.47) (xy 185.42 209.55)) (stroke (width 0) (type default)))(global_label "GND" (shape passive) (at 185.42 209.55 0) (effects (font (size 1 1)) (justify left bottom)))(wire (pts (xy 193.04 198.12) (xy 198.12 198.12)) (stroke (width 0) (type default)))(global_label "SHUNT_ENABLED" (shape passive) (at 198.12 198.12 0) (effects (font (size 1 1)) (justify left bottom)))(wire (pts (xy 223.52 217.17) (xy 223.52 212.09)) (stroke (width 0) (type default)))(global_label "SHUNT_ENABLED" (shape passive) (at 223.52 212.09 0) (effects (font (size 1 1)) (justify left bottom)))(wire (pts (xy 223.52 224.79) (xy 223.52 229.87)) (stroke (width 0) (type default)))(global_label "GND" (shape passive) (at 223.52 229.87 0) (effects (font (size 1 1)) (justify left bottom)))(wire (pts (xy 292.1 177.8) (xy 287.02 177.8)) (stroke (width 0) (type default)))(label "RAILS_OK"  (at 287.02 177.8 0) (effects (font (size 1 1)) (justify right bottom)))(wire (pts (xy 292.1 182.88) (xy 287.02 182.88)) (stroke (width 0) (type default)))(global_label "SHUNT_ENABLED" (shape passive) (at 287.02 182.88 0) (effects (font (size 1 1)) (justify right bottom)))(wire (pts (xy 307.34 180.34) (xy 312.42 180.34)) (stroke (width 0) (type default)))(label "LOGGER_OK_LOCAL"  (at 312.42 180.34 0) (effects (font (size 1 1)) (justify left bottom)))(wire (pts (xy 360.68 189.23) (xy 360.68 184.15)) (stroke (width 0) (type default)))(label "LOGGER_OK_LOCAL"  (at 360.68 184.15 0) (effects (font (size 1 1)) (justify left bottom)))(wire (pts (xy 360.68 196.85) (xy 360.68 201.93)) (stroke (width 0) (type default)))(global_label "GND" (shape passive) (at 360.68 201.93 0) (effects (font (size 1 1)) (justify left bottom)))(wire (pts (xy 139.7 251.46) (xy 144.78 251.46)) (stroke (width 0) (type default)))(label "LOGGER_OK_TX"  (at 144.78 251.46 0) (effects (font (size 1 1)) (justify left bottom)))(wire (pts (xy 124.46 251.46) (xy 119.38 251.46)) (stroke (width 0) (type default)))(label "LOGGER_OK_LOCAL"  (at 119.38 251.46 0) (effects (font (size 1 1)) (justify right bottom)))(wire (pts (xy 132.08 257.81) (xy 132.08 262.89)) (stroke (width 0) (type default)))(global_label "GND" (shape passive) (at 132.08 262.89 0) (effects (font (size 1 1)) (justify left bottom)))(wire (pts (xy 199.39 251.46) (xy 194.31 251.46)) (stroke (width 0) (type default)))(label "LOGGER_OK_TX"  (at 194.31 251.46 0) (effects (font (size 1 1)) (justify right bottom)))(wire (pts (xy 207.01 251.46) (xy 212.09 251.46)) (stroke (width 0) (type default)))(global_label "LOGGER_CURRENT_OK" (shape passive) (at 212.09 251.46 0) (effects (font (size 1 1)) (justify left bottom)))(wire (pts (xy 241.3 247.65) (xy 241.3 242.57)) (stroke (width 0) (type default)))(global_label "LOGGER_CURRENT_OK" (shape passive) (at 241.3 242.57 0) (effects (font (size 1 1)) (justify left bottom)))(wire (pts (xy 241.3 255.27) (xy 241.3 260.35)) (stroke (width 0) (type default)))(global_label "GND" (shape passive) (at 241.3 260.35 0) (effects (font (size 1 1)) (justify left bottom)))(no_connect (at 304.8 226.06))(wire (pts (xy 289.56 226.06) (xy 284.48 226.06)) (stroke (width 0) (type default)))(global_label "GND" (shape passive) (at 284.48 226.06 0) (effects (font (size 1 1)) (justify right bottom)))(wire (pts (xy 297.18 232.41) (xy 297.18 237.49)) (stroke (width 0) (type default)))(global_label "3V3_P06" (shape passive) (at 297.18 237.49 0) (effects (font (size 1 1)) (justify left bottom)))(no_connect (at 368.3 121.92))(wire (pts (xy 353.06 119.38) (xy 347.98 119.38)) (stroke (width 0) (type default)))(global_label "GND" (shape passive) (at 347.98 119.38 0) (effects (font (size 1 1)) (justify right bottom)))(wire (pts (xy 353.06 124.46) (xy 347.98 124.46)) (stroke (width 0) (type default)))(global_label "GND" (shape passive) (at 347.98 124.46 0) (effects (font (size 1 1)) (justify right bottom)))(no_connect (at 368.3 220.98))(wire (pts (xy 353.06 218.44) (xy 347.98 218.44)) (stroke (width 0) (type default)))(global_label "GND" (shape passive) (at 347.98 218.44 0) (effects (font (size 1 1)) (justify right bottom)))(wire (pts (xy 353.06 223.52) (xy 347.98 223.52)) (stroke (width 0) (type default)))(global_label "GND" (shape passive) (at 347.98 223.52 0) (effects (font (size 1 1)) (justify right bottom)))(junction (at 101.6 198.12) (diameter 0) (color 0 0 0 0)))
